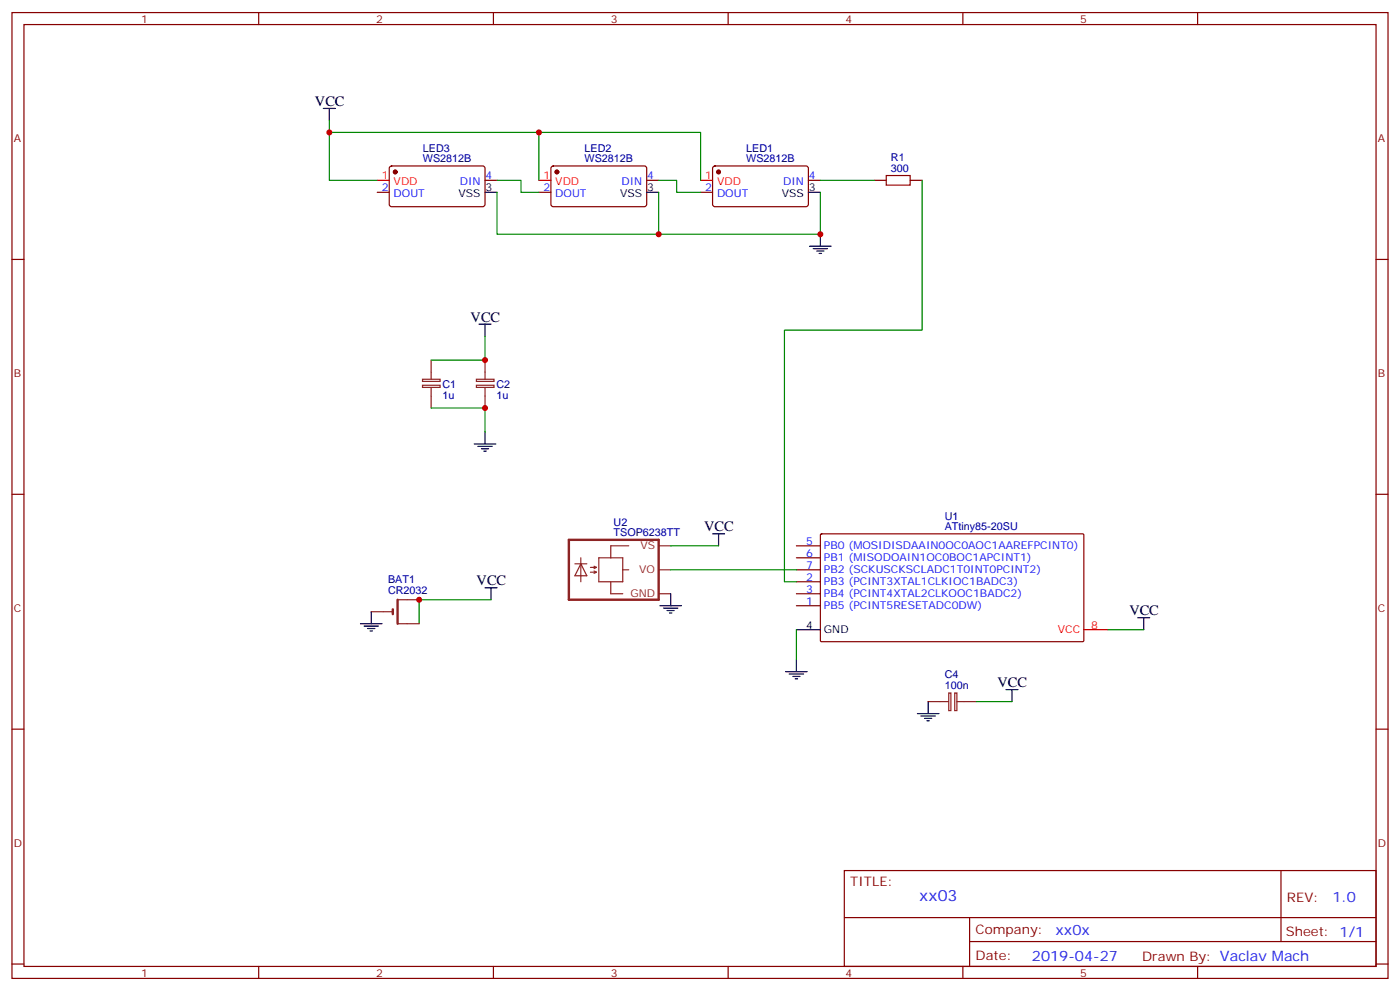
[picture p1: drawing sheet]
# EasyEDA schematic xx03.json
TITLE: xx03; REV: 1.0; Date: 2019-04-27; Sheet: 1/1; Drawn By: Vaclav Mach; Company: xx0x

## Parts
BAT1  CR2032  [CR2032-THRU-ROUND]
C1  1u  [1206]
C2  1u  [1206]
C4  100n  [0805]
LED1  WS2812B  [LED-5050_4P_CORNER]
LED2  WS2812B  [LED-5050_4P_CORNER]
LED3  WS2812B  [LED-5050_4P_CORNER]
R1  300  [0805]
U1  ATtiny85-20SU  [SOP8-LARGE-PADS]
U2  TSOP6238TT  [TSOP62XX]

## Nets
GND: BAT1.- C1.2 C2.2 C4.2 LED1.3(VSS) LED2.3(VSS) LED3.3(VSS) U1.4(GND) U2.GND
VCC: BAT1.+1(+) BAT1.+2(+1) C1.1 C2.1 C4.1 LED1.1(VDD) LED2.1(VDD) LED3.1(VDD) U1.8(VCC) U2.VS
LED1_2: LED1.2(DOUT) LED2.4(DIN)
LED1_4: LED1.4(DIN) R1.1
LED2_2: LED2.2(DOUT) LED3.4(DIN)
U1_2: R1.2 U1.2(PB3 (PCINT3XTAL1CLKIOC1BADC3))
U1_7: U1.7(PB2 (SCKUSCKSCLADC1T0INT0PCINT2)) U2.OUT(VO)

Not connected (* = marked no-connect by the designer): LED3 2(DOUT); U1 1(PB5 (PCINT5RESETADC0DW)) 3(PB4 (PCINT4XTAL2CLKOOC1BADC2)) 5(PB0 (MOSIDISDAAIN0OC0AOC1AAREFPCINT0)) 6(PB1 (MISODOAIN1OC0BOC1APCINT1))

# EasyEDA board xx03-pcb.json

Outline 20.7 x 32.26 mm; copper layers: TopLayer, BottomLayer. Coordinates in mm from the lower left corner of the outline.
Outline path: 0,18.92 10.16,32.26 16.13,27.18 20.7,15.62 17.53,2.29 6.35,0 0.13,7.49 0,18.92

## Design rules (mm)
Default: track 0.152, clearance 0.152, via 0.61, via hole 0.305

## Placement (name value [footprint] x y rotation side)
BAT1  CR2032  [CR2032-THRU-ROUND]  10.16 14.35 243 bottom
C1  1u  [1206#2]  4.7 21.21 226 top
C2  1u  [1206]  15.62 6.35 70 top
C4  100n  [0805]  4.57 8.38 195 top
Hole_gge200  -  [Hole_gge200]  10.29 28.96 0 top
LED1  WS2812B  [LED-5050_4P_CORNER]  10.22 23.75 90 top
LED2  WS2812B  [LED-5050_4P_CORNER]  10.22 14.35 90 top
LED3  WS2812B  [LED-5050_4P_CORNER]  10.22 4.95 90 top
R1  300  [0805]  15.37 20.45 355 top
U1  ATtiny85-20SU  [SOP8-LARGE-PADS]  15.88 14.22 180 top
U2  TSOP6238TT  [TSOP62XX]  5.84 14.48 90 top

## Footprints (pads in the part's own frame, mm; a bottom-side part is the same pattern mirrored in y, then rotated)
0805
  rect 1.16x1.45 smd: 1(-1.016,0) 2(1.016,0)
1206
  rect 1.6x2 smd: 1(-1.6,0) 2(1.6,0)
1206#2
  rect 1.6x1.801 smd: 1(-1.397,0) 2(1.397,0)
CR2032-THRU-ROUND
  oval 3.048x3.048 hole 2.002: +1(-10.668,0) +2(10.668,0)
  oval 10.16x10.16 smd: -(0,0)
Hole_gge200
  round 1.778 hole 1.778 unplated: (0,0)
LED-5050_4P_CORNER
  rect 1.5x1 smd: 1(-2.5,1.5) 2(-2.5,-1.5) 3(2.5,-1.5) 4(2.5,1.5)
SOP8-LARGE-PADS
  rect 0.61x2.311 smd: 1(-1.905,-3.302) 2(-0.635,-3.302) 3(0.635,-3.302) 4(1.905,-3.302) 5(1.905,3.175) 6(0.635,3.175) 7(-0.635,3.175) 8(-1.905,3.175)
TSOP62XX
  rect 0.899x2.2 smd: GND(-1.905,0) GND1(-0.635,0) OUT(1.905,0) VS(0.635,0)

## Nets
As in the schematic.

Pads without a net: U2 GND1

## Via types
v1: diameter 0.61, hole 0.305, TopLayer to BottomLayer, 16 vias

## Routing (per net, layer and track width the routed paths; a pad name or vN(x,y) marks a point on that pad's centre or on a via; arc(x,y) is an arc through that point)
GND:
  vias: v1(1.52,8.76) v1(2.03,12.83) v1(2.29,16.38) v1(6.48,1.91) v1(6.6,25.15) v1(6.86,19.69) v1(7.49,8.76) v1(10.16,20.19) v1(10.16,3.81) v1(12.7,19.43) v1(13.46,8.64) v1(14.35,26.29) v1(14.35,3.05) v1(16.89,14.22)
VCC: length 61
  TopLayer w0.508: 8.72,21.25 8.76,19.3 8,18.29 5.33,18.29 4.06,17.02 4.06,15.75 4.7,15.11 U2.VS 6.98,15.11 8.72,13.37 8.72,11.82 C4.1 5.55,5.08 BAT1.+2 7.71,2.45 8.72,2.45 ; 5.55,8.64 5.55,8.04 8.76,4.83 15.07,4.85 ; C1.1 6.63,21.25 8.72,21.26 ; BAT1.+1 14.98,23.88 10.16,23.88 8.72,22.44 8.72,21.25 ; C2.1 17.17,4.85 17.65,5.33 18.8,10.03 17.91,11.05 U1.8
LED1_2: length 5.6
  TopLayer w0.508: 11.72,21.25 11.72,19.85 8.72,16.85
LED1_4: length 10
  TopLayer w0.508: v1(10.41,26.92) 9.4,26.92 8.72,26.25 ; R1.1 13.08,21.81 v1(13.08,22.35)
  BottomLayer w0.508: v1(10.41,26.92) 10.41,25.02 v1(13.08,22.35)
LED2_2: length 5.6
  TopLayer w0.508: 8.72,7.45 11.72,10.45 11.72,11.85
U1_2: length 2.9
  TopLayer w0.508: U1.2 16.51,20.23 R1.2
U1_7: length 13.8
  TopLayer w0.508: U1.7 16.51,12.57 15.49,13.59 9.78,13.59 6.98,16.38 U2.OUT

## Copper pours and planes (outline as drawn; the poured copper is in the pictures)
GND on TopLayer: -3.68,-2.03 21.72,-2.03 21.72,33.53 -3.68,33.53
GND on BottomLayer: -3.68,33.53 21.72,33.53 21.72,-2.03 -3.68,-2.03

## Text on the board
BottomSilkLayer: xx03 | xx0x.cz
